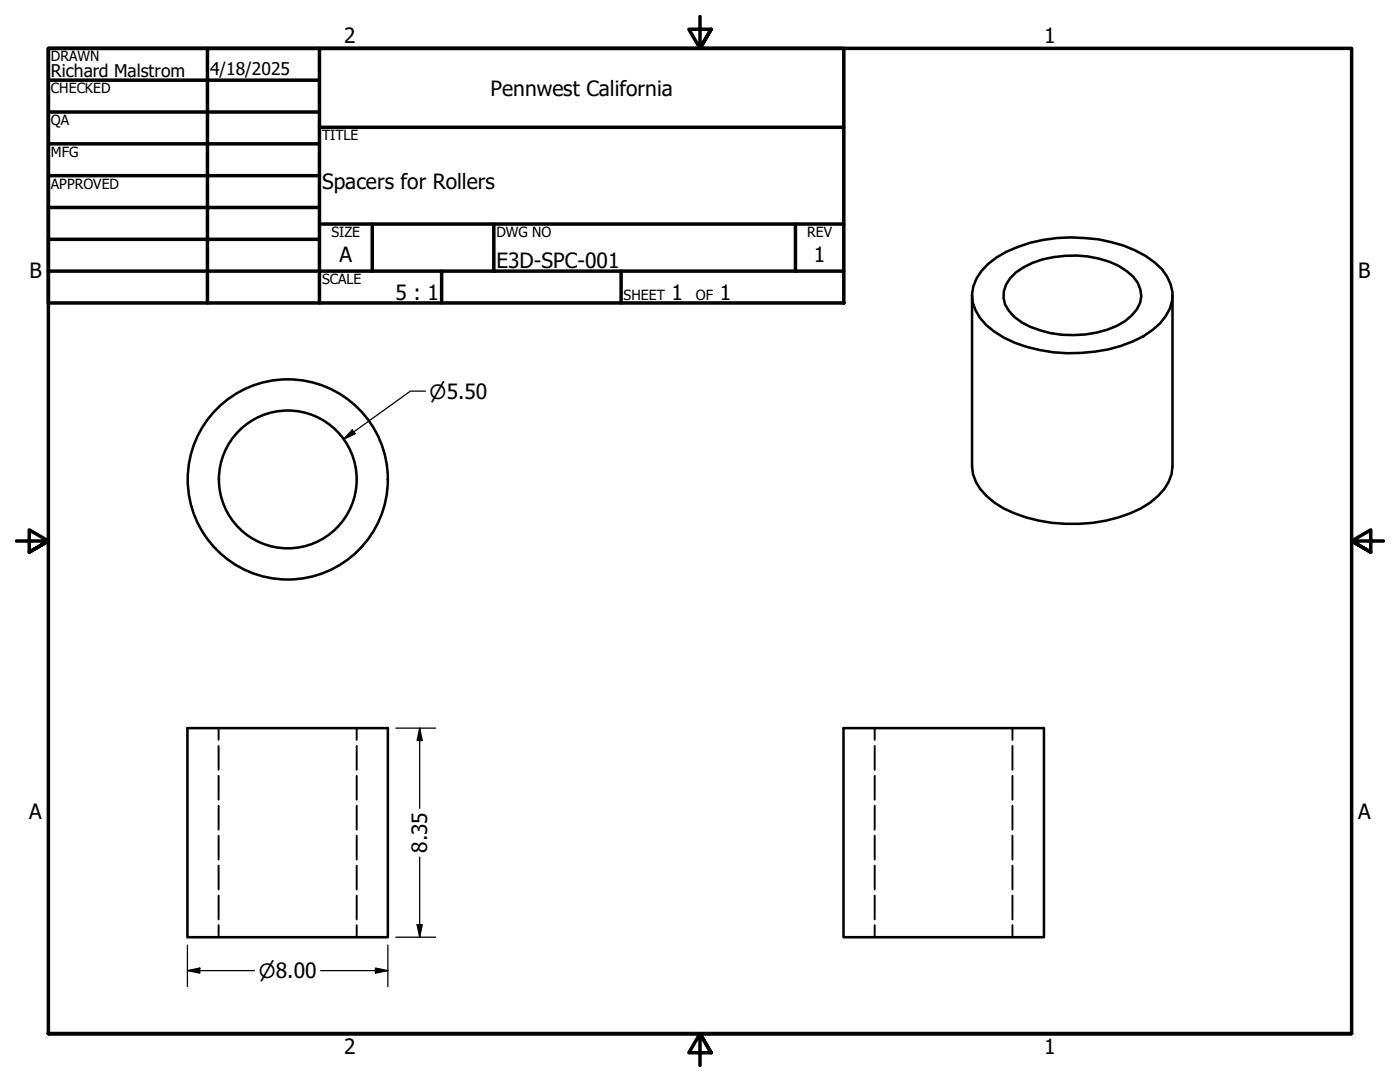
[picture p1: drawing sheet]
<svg xmlns="http://www.w3.org/2000/svg" width="279mm" height="216mm" viewBox="0 0 279 216" stroke-linecap="round" stroke-linejoin="round" font-family="sans-serif">
<!-- layer: Hidden (ANSI) -->
<g fill="none" stroke="#000" stroke-width=".38">
<path d="M43.6 145.3v2.3M43.6 148.8v4.8M43.6 154.8v4.8M71.2 145.3v2.3M71.2 148.8v4.8M71.2 154.8v4.8M174.6 145.3v2.3M174.6 148.8v4.8M174.6 154.8v4.8M202.1 145.3v2.3M202.1 148.8v4.8M202.1 154.8v4.8"/>
<path d="M43.6 160.8v4.7M43.6 166.8v4.7M43.6 172.7v4.8M43.6 178.7v4.8M71.2 160.8v4.7M71.2 166.8v4.7M71.2 172.7v4.8M71.2 178.7v4.8M174.6 160.8v4.7M174.6 166.8v4.7M174.6 172.7v4.8M174.6 178.7v4.8"/>
<path d="M202.1 160.8v4.7M202.1 166.8v4.7M202.1 172.7v4.8M202.1 178.7v4.8M43.6 184.6v2.4M71.2 184.6v2.4M174.6 184.6v2.4M202.1 184.6v2.4"/>
</g>
<!-- layer: Visible (ANSI) -->
<g fill="none" stroke="#000" stroke-width=".51">
<path d="M194 58.9v34.1a8.4 8.4 0 0 0 2.9 6 23.3 23.3 0 0 0 13 5.3 29.6 29.6 0 0 0 19.6-4 9.6 9.6 0 0 0 4.5-7.3v-34.1M197.2 52.6a26 26 0 0 1 16.5-5.2 29.3 29.3 0 0 1 14.9 3.7 10.2 10.2 0 0 1 5.4 7.3 8.5 8.5 0 0 1-4 7.4 25.8 25.8 0 0 1-14.2 4.6 30.2 30.2 0 0 1-15.5-3 11.6 11.6 0 0 1-6.2-7.1 8 8 0 0 1 3.1-7.7zM202.8 54.4a18.7 18.7 0 0 1 12.1-3.4 16.5 16.5 0 0 1 11.2 4.2 5.1 5.1 0 0 1-.2 7.7 14.8 14.8 0 0 1-9.3 3.8 20.5 20.5 0 0 1-12.7-2.4 7.1 7.1 0 0 1-3.6-4.9 5.9 5.9 0 0 1 2.5-5zM37.4 145.3h40v41.7h-40zM168.3 145.3h40v41.7h-40z"/>
<circle cx="57.4" cy="95.7" r="20"/>
<circle cx="57.4" cy="95.7" r="13.7"/>
</g>
<!-- layer: Border (ANSI) -->
<g fill="none" stroke="#000" stroke-width=".7">
<path d="M9.7 9.7h158.7v50.8h-158.7zM9.7 16h54.1M41.4 9.7v50.8M63.8 9.7v50.8M139.7 3.3v6.4l-2.2-3.9h4.4l-2.2 3.9 2.2-3.9M9.7 22.4h54.1M9.7 28.7h54.1M9.7 35.1h54.1M63.8 25.4h104.6M9.7 41.4h54.1M9.7 47.8h54.1M9.7 54.1h158.7"/>
<path d="M63.8 44.7h104.6M74.3 44.7v9.4M88.1 54.1v6.4M98.6 44.7v9.4M124 54.1v6.4M158.7 44.7v9.4M3.3 107.9h6.4l-3.9-2.2v4.5l3.9-2.3-3.9 2.3M276.1 107.9h-6.4l3.9-2.2v4.5l-3.9-2.3 3.9 2.3M9.7 206.2v-196.5h260v196.5h-260h260M141.9 210.1l-2.2-3.9 2.2 3.9h-4.4l2.2-3.9v6.4"/>
</g>
<!-- layer: Dimension (ANSI) -->
<g fill="none" stroke="#000" stroke-width=".25">
<path d="M84.9 78h-3l-13.3 9.6M70.3 85.8l.6 .8-2.3 1zM79 145.3h7.9M83.8 145.3l.5 2.5h-1.1zM83.8 145.3v16M83.8 171v16M37.4 193.7l2.5-.5v1zM37.4 193.7h13.4M37.4 188.6v8.2M64 193.7h13.4M74.9 193.2l2.5 .5-2.5 .5zM77.4 188.6v8.2"/>
<path d="M79 187h7.9M83.2 184.5h1.1l-.5 2.5z"/>
</g>
<path d="M70.3 85.8l.6 .8-2.3 1zM83.8 145.3l.5 2.5h-1.1zM37.4 193.7l2.5-.5v1zM74.9 193.2l2.5 .5-2.5 .5zM83.2 184.5h1.1l-.5 2.5z" fill="#000"/>
<g font-size="4.2">
<text x="68.7" y="8.6">2</text>
<text x="208.4" y="8.6">1</text>
<text x="97.9" y="19.1">Pennwest California</text>
<text x="64.3" y="37.8">Spacers for Rollers</text>
<text x="67.8" y="52.2">A</text>
<text x="99.1" y="53.5">E3D-SPC-001</text>
<text x="162.4" y="52.2">1</text>
<text x="5.9" y="55.5">B</text>
<text x="78.9" y="59.9">5 : 1</text>
<text x="134" y="59.9">1</text>
<text x="143.6" y="59.9">1</text>
<text x="271.1" y="55.5">B</text>
<text x="5.8" y="163.4">A</text>
<text x="271" y="163.4">A</text>
<text x="85.3" y="170.2" transform="rotate(-90 85.3 170.2)">8.35</text>
<text x="68.7" y="210.3">2</text>
<text x="208.4" y="210.3">1</text>
</g>
<g font-size="3.9">
<text x="85.7" y="79.6">⌀5.50</text>
<text x="51.6" y="195.1">⌀8.00</text>
</g>
<g font-size="3.5">
<text x="10.2" y="15.4">Richard Malstrom</text>
<text x="41.9" y="14.9">4/18/2025</text>
</g>
<g font-size="2.8">
<text x="10.2" y="12.2">DRAWN</text>
<text x="10.2" y="18.6">CHECKED</text>
<text x="10.2" y="25">QA</text>
<text x="64.3" y="27.9">TITLE</text>
<text x="10.2" y="31.3">MFG</text>
<text x="10.2" y="37.7">APPROVED</text>
<text x="66.2" y="47.3">SIZE</text>
<text x="99.1" y="47.3">DWG NO</text>
<text x="161.1" y="47.2">REV</text>
<text x="64.3" y="56.7">SCALE</text>
<text x="124.5" y="59.9">SHEET</text>
<text x="138.9" y="59.9">OF</text>
</g>
</svg>
